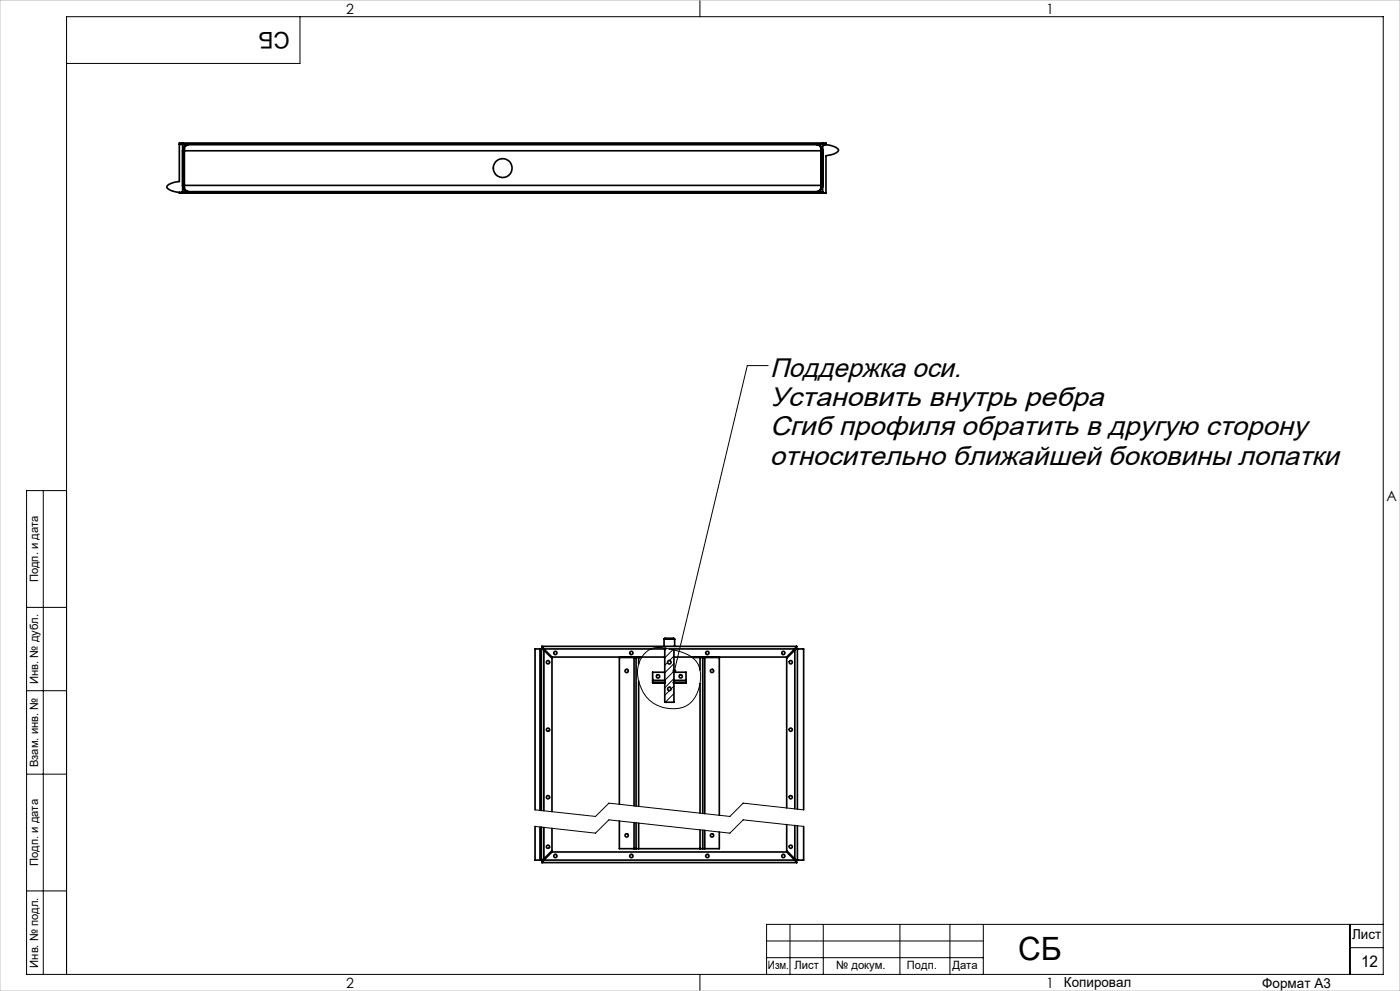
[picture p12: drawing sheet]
<svg xmlns="http://www.w3.org/2000/svg" width="420mm" height="297mm" viewBox="0 0 420 297" stroke-linecap="round" stroke-linejoin="round" font-family="sans-serif">
<g fill="none" stroke="#000" stroke-width=".3">
<path d="M90 5v14h-70M210 0v5M230.4 109.6h-6.2l-21.9 91.5M13 147v145M20 147h-12v145h407v-287h-395v287M8 182h12M192.5 197.1a10.5 10.5 0 0 0 1.6 11.9 10.5 10.5 0 0 0 11.8 2.5 10.2 10.2 0 0 0 4.3-9.5 6.2 6.2 0 0 0-2.5-4.9M192.5 196.9a6 6 0 0 1 6.8-2.7l3.3 .7a14.2 14.2 0 0 1 4.9 2M200 194.3l-.6 .6M200.3 198.5l-.9 .9M201.9 194.7l-2.5 2.5M202.2 196.6l-1.3 1.3"/>
<path d="M202.2 198.9l-2.8 2.7M8 207h12M196.6 204.5l-.2 .2M198.8 204.5l-.2 .2M200.8 207l-1.4 1.4M202.2 201.2l-2.8 2.7M202.2 203.4l-2.8 2.8M202.2 205.6l-.9 .9M202.2 207.9l-2.6 2.6M202.2 210.1l-.4 .4M203.3 204.5l-.2 .2M205.6 204.5l-.2 .2"/>
<path d="M8 232h12M160.5 247.7l18.1 2 4.1-4 36.3 4 4-4 18.1 2M160.5 242.7l18.1 2 4.1-4 36.3 4 4-4 18.1 2M8 267h12M237 277v15M247 277v15M270 277v15M285 277v15M295 277v15M405 277v15M415 277h-185v15M210 292v5"/>
<path d="M230 282h65M230 287h65M405 284h10"/>
</g>
<path d="M0 0h420v297h-420z" fill="none" stroke="#c0c0c0" stroke-width=".3"/>
<path d="M202 200.6a.58 .58 0 0 1 .9 .4 .58 .58 0 0 1-.7 .6l.1-.5-.1 .5-.4-.4z" fill="#000"/>
<g fill="none" stroke="#000" stroke-width=".5">
<path d="M53.8 42.9h1l-.1 14.5a4.7 4.7 0 0 1-4.6-1.2v-.2a1.48 1.48 0 0 1 1.4-1.1l2.3-.5zM53.8 57.6v.3h1M53.8 43.3h193M54.7 57.5h192.1M54.8 57.5v.4M54.8 42.9h192M54.8 57.9h192M55.2 55.6l.1 .5M55.2 55.6h-.4l.1 .4 .7 1.1M55.2 45.2v10.4M55.3 44.6l-.1 .6M55.3 55.6v.3a1.44 1.44 0 0 0 1.4 1.6l-1.1-.4"/>
<path d="M55.3 45.2h191M55.3 55.6h191M55.3 45.2v10.4M55.6 43.7l-.7 1-.1 .5h.4M55.6 43.7l1.1-.4a1.62 1.62 0 0 0-1.4 1.9M55.6 43.7l.1 .1M55.7 57l-.1 .1M245.9 57l.1 .1M246 43.7l.8 1v.5h-.4M246 43.7l-1.1-.4a1.61 1.61 0 0 1 1.4 1.9M246 43.7l-.1 .1M246.3 44.6l.1 .6"/>
<path d="M246.3 55.6v.3a1.53 1.53 0 0 1-1.4 1.6l1.1-.4M246.3 45.2v10.4M246.4 55.6l-.1 .5M246.4 55.6h.4v.4l-.8 1.1M246.4 45.2v10.4M246.8 42.9h1v.4h-1M246.8 57.8h1M246.8 42.9v.4M246.9 43.6a4.7 4.7 0 0 1 4.7 1.4 1.72 1.72 0 0 1-1.5 1.2l-2.3 .5v11.2h-1zM162 194.5h-1.5v48.2M162 194.5v48.3M162 194.5h.4"/>
<path d="M162.4 194.5h.3M162.4 194.5v48.4M162.6 193.8l.6 .7M162.6 193.8h76.4M162.7 194.5l.5 .3M162.8 194.5l.4 .3M163.2 194.8v48.2M163.2 194.8l2.4 2.5v46M163.2 194.5l2.4 2.4h33.8M190.2 197.1h.6M190.2 197.1h-4.4v43.9M190.2 197.1v44.4"/>
<path d="M190.8 197.1h.8M190.8 197.1v44.5M191.6 197.1v1.9M191.6 197.1h.9M199.2 191.6h3.2M199.2 191.6l.3-.3h2.6l.3 .3M199.2 191.6v2.1M199.4 194.5v16h2.8v-15.7M199.6 194.2v.3h-36.9M200.8 194.5h38.1M202.4 191.6v2.1M207.7 197.1h2.3"/>
<path d="M210 197.1h.8M210 197.1v3.6M210.8 197.1h.6M210.8 197.1v46.7M211.4 197.1h4.4v47.2M211.4 197.1v46.8M238.4 194.8v47.6M238.4 194.8l-2.4 2.5v44.8M238.4 194.5l-2.4 2.4h-33.8M238.8 194.5l-.4 .3M238.9 194.5l-.5 .3M238.9 194.5h.3"/>
<path d="M239 193.8l-.6 .7M239.2 194.5h1.9v48.2M239.2 194.5v48M191.6 204.1v37.6M195.8 203.9v.6M195.8 204.5h3.8v.2h-3.8zM195.8 203.9h3.6M199.4 201.5h-3.6v2.4M202 204.5h3.8v.2h-3.8zM202.2 201.5h3.6v2.4M202.2 203.9h3.6M205.8 203.9v.6"/>
<path d="M210 204.9v38.8M160.5 247.7v10.1h1.5M162 247.9v9.9M162 257.8h.4M162.4 257.8h.3M162.4 247.9v9.9M162.6 258.5h76.4M162.7 257.8h76.2M163.2 257.4l-.5 .4M163.2 257.4l-.4 .4M163.2 257.8l-.6 .7M163.2 248v9.4"/>
<path d="M163.2 257.8l2.4-2.5h70.4l2.4 2.5M165.6 248.2v6.7l-2.4 2.5M185.8 246v8.3h4.4M190.2 254.3h.6M190.2 246.5v7.8M190.8 254.3h.8M190.8 246.6v7.7M191.6 246.7v7.6M191.6 254.3h18.4M210 254.3h.8M210 248.7v5.6M210.8 254.3h.6"/>
<path d="M210.8 248.8v5.5M211.4 248.8v5.5M215.8 249.3v5h-4.4M236 247.1v7.8l2.4 2.5M238.4 257.4l.5 .4M238.4 257.4l.4 .4M238.4 257.8l.6 .7M238.4 247.4v10M238.9 257.8h.3M239.2 247.5v10.3M241.1 247.7v10.1h-1.9"/>
<circle cx="150.8" cy="50.4" r="2.83"/>
<circle cx="164.4" cy="198.5" r=".49"/>
<circle cx="166.6" cy="195.7" r=".5"/>
<circle cx="189.4" cy="195.7" r=".49"/>
<circle cx="200.8" cy="198.5" r=".53"/>
<circle cx="212.2" cy="195.7" r=".49"/>
<circle cx="235" cy="195.7" r=".49"/>
<circle cx="237.2" cy="198.5" r=".48"/>
<circle cx="164.4" cy="218.7" r=".5"/>
<circle cx="188" cy="201.1" r=".5"/>
<circle cx="197.4" cy="202.7" r=".5"/>
<circle cx="200.8" cy="206.5" r=".52"/>
<circle cx="204.2" cy="202.7" r=".49"/>
<circle cx="213.6" cy="201.1" r=".49"/>
<circle cx="237.2" cy="218.7" r=".48"/>
<circle cx="164.4" cy="238.9" r=".49"/>
<circle cx="237.2" cy="238.9" r=".49"/>
<circle cx="164.4" cy="253.8" r=".49"/>
<circle cx="166.6" cy="256.5" r=".49"/>
<circle cx="188" cy="250.4" r=".5"/>
<circle cx="189.4" cy="256.5" r=".49"/>
<circle cx="212.2" cy="256.5" r=".5"/>
<circle cx="213.6" cy="250.4" r=".49"/>
<circle cx="235" cy="256.5" r=".49"/>
<circle cx="237.2" cy="253.8" r=".48"/>
</g>
<text font-size="9.6" x="305.4" y="287.8">СБ</text>
<g font-size="8">
<text x="231" y="113">Поддержка оси.</text>
<text x="231" y="121.7">Установить внутрь ребра</text>
<text x="231" y="130.5">Сгиб профиля обратить в другую сторону</text>
<text x="231" y="139.3">относительно ближайшей боковины лопатки</text>
</g>
<text font-size="6.9" x="86.9" y="9.4" transform="rotate(-180 86.9 9.4)">СБ</text>
<text font-size="4.8" x="408.3" y="289.7">12</text>
<g font-size="4.2">
<text x="103.8" y="4.2">2</text>
<text x="313.8" y="4.2">1</text>
<text x="415.9" y="150.2">A</text>
<text x="103.8" y="296.2">2</text>
<text x="313.8" y="296.2">1</text>
</g>
<g font-size="4.1">
<text x="405.6" y="281.5">Лист</text>
<text x="319.2" y="295.9">Копировал</text>
<text x="378.7" y="296">Формат А3</text>
</g>
<g font-size="3.4">
<text x="11.4" y="174.5" transform="rotate(-90 11.4 174.5)">Подп. и дата</text>
<text x="11.4" y="205" transform="rotate(-90 11.4 205)">Инв. № дубл.</text>
<text x="11.4" y="229.9" transform="rotate(-90 11.4 229.9)">Взам. инв. №</text>
<text x="11.4" y="259.5" transform="rotate(-90 11.4 259.5)">Подп. и дата</text>
<text x="11.4" y="290" transform="rotate(-90 11.4 290)">Инв. № подл.</text>
<text x="230.4" y="290.4">Изм.</text>
<text x="238.3" y="290.4">Лист</text>
<text x="250.9" y="290.4">№ докум.</text>
<text x="272.1" y="290.4">Подп.</text>
<text x="285.7" y="290.5">Дата</text>
</g>
</svg>
